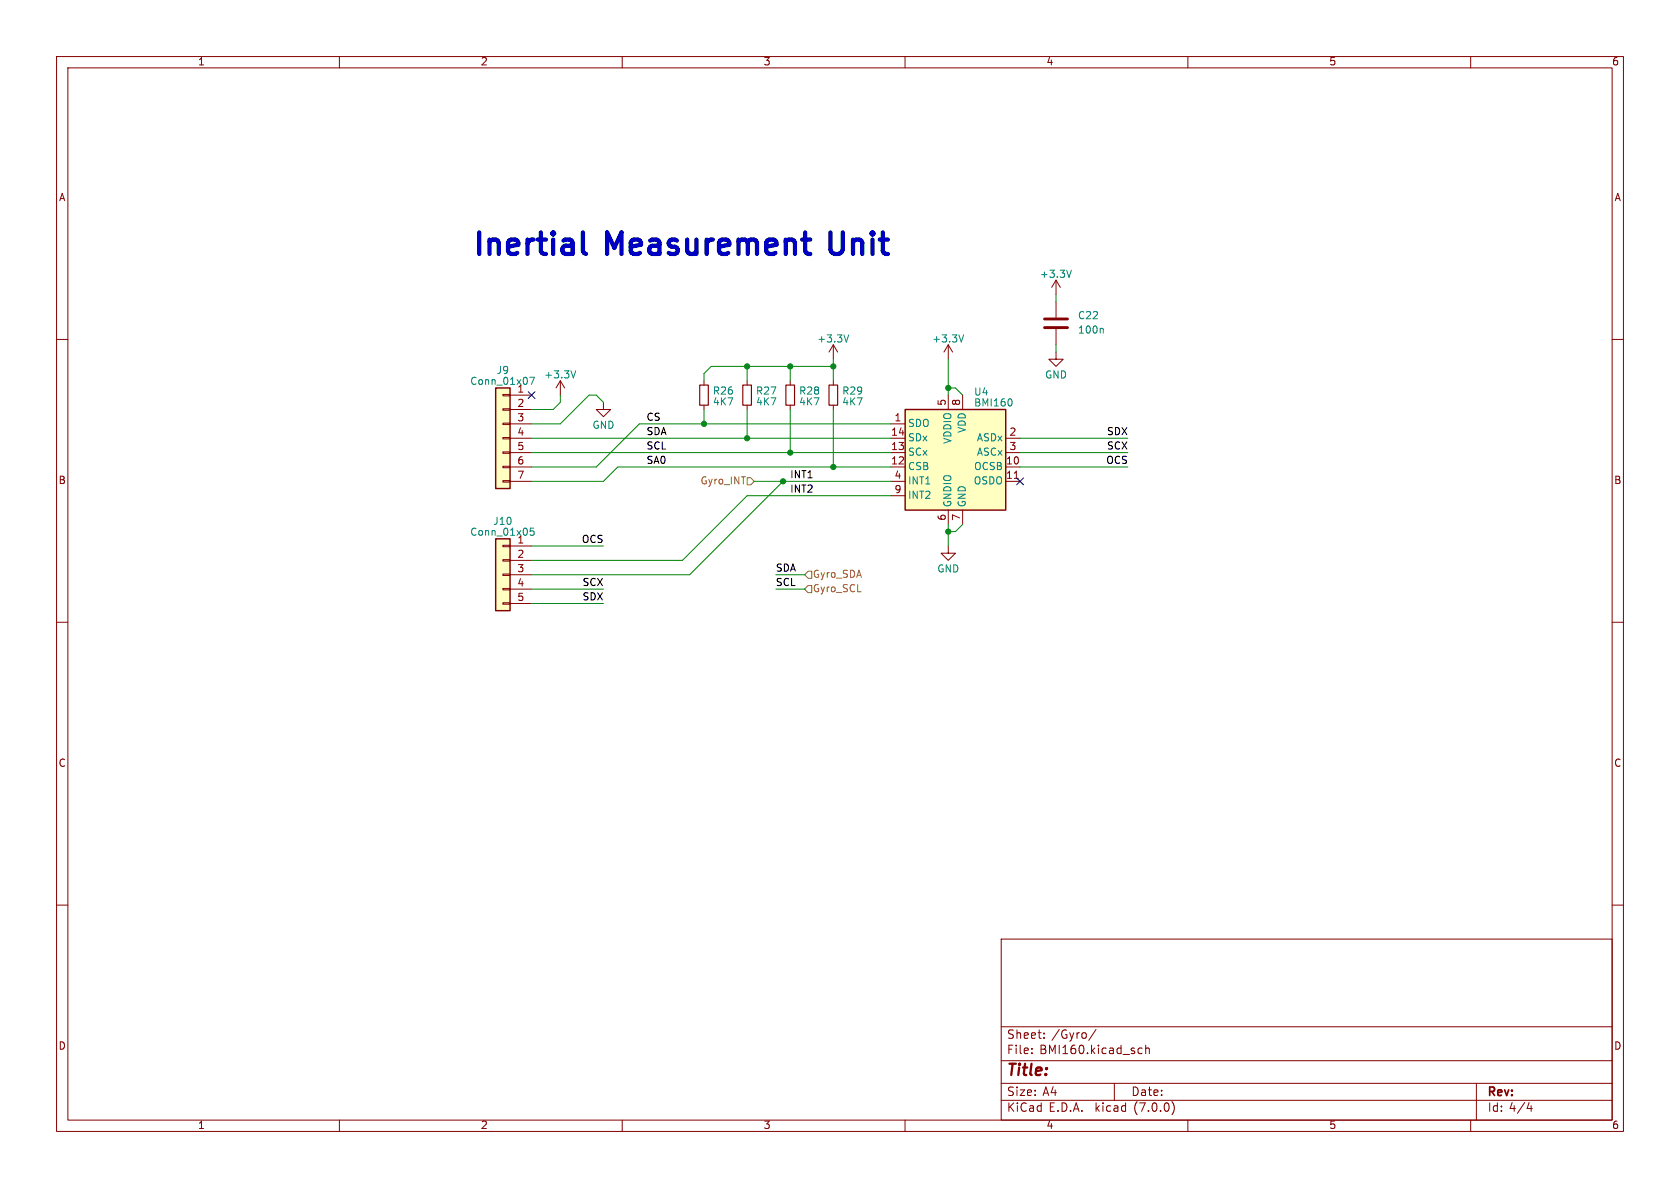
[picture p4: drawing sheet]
<svg xmlns="http://www.w3.org/2000/svg" width="297mm" height="210mm" viewBox="0 0 297 210" stroke-linecap="round" stroke-linejoin="round" font-family="sans-serif">
<g fill="none" stroke="#840000" stroke-width=".18">
<path d="M10 10h277v190h-277zM12 12h273v186h-273zM60 10v2M110 10v2M160 10v2M210 10v2M260 10v2M10 60h2M186.7 49.5l-.8 1.3M186.7 49.5v2.6M186.7 53.3v2.8M186.7 58.2v2.8"/>
<path d="M186.7 49.5l.8 1.3M285 60h2M88.9 79.9h1.3v.2h-1.3zM88.9 77.3h1.3v.3h-1.3zM88.9 74.8h1.3v.3h-1.3zM88.9 72.3h1.3v.2h-1.3zM88.9 69.7h1.3v.3h-1.3zM90.2 74.9h3.8M90.2 77.5h3.8M90.2 69.9h3.8M90.2 72.4h3.8M99.1 67.3l-.8 1.3"/>
<path d="M99.1 67.3v2.6M99.1 67.3l.7 1.3M106.7 71.1v1.3h1.2l-1.2 1.3-1.3-1.3h1.3M124.5 67.3v.8M124.5 71.6v.8M132.1 67.3v.8M132.1 71.6v.8M139.7 67.3v.8M139.7 71.6v.8M147.3 61v2.5M147.3 67.3v.8M147.3 71.6v.8"/>
<path d="M147.3 61l-.7 1.2M147.3 61l.8 1.2M157.5 74.9h2.5M157.5 77.5h2.5M167.6 61l-.7 1.2M167.6 61v2.5M167.6 69.9v2.5M167.6 61l.8 1.2M170.2 69.9v2.5M177.8 77.5h2.5M186.7 62.2v1.3h1.3l-1.3 1.3-1.3-1.3h1.3M88.9 85h1.3v.2h-1.3z"/>
<path d="M88.9 82.4h1.3v.3h-1.3zM88.9 98.9h1.3v.3h-1.3zM88.9 96.4h1.3v.2h-1.3zM90.2 82.6h3.8M90.2 85.1h3.8M90.2 80h3.8M90.2 96.5h3.8M90.2 99.1h3.8M157.5 82.6h2.5M157.5 85.1h2.5M157.5 80h2.5M157.5 87.6h2.5"/>
<path d="M167.6 96.5v1.3h1.3l-1.3 1.3-1.2-1.3h1.2M167.6 90.2v2.5M170.2 90.2v2.5M177.8 82.6h2.5M177.8 85.1h2.5M177.8 80h2.5M179.3 84.6h.7M10 110h2M88.9 106.6h1.3v.2h-1.3zM88.9 104h1.3v.3h-1.3zM88.9 101.5h1.3v.2h-1.3zM90.2 101.6h3.8"/>
<path d="M90.2 104.1h3.8M90.2 106.7h3.8M285 110h2M10 160h2M285 160h2M177 166h108v32h-108zM60 198v2M110 198v2M160 198v2M177 194.5h108M177 191.5h108M177 187.5h108"/>
<path d="M177 181.5h108M182.4 186.1v.2M182.4 185.3v.2M184.6 183.4v.2M184.6 182.6v.2M193.8 182l-1.3 1.9M197 191.5v3M201.3 186.2h.6M201.3 185.3h.6M202.5 185.4l.3-.1h.3l.1 1M202.5 184.8v1.5M207.2 194.7a1.72 1.72 0 0 1 0 2.3"/>
<path d="M210 198v2M260 198v2M261 191.5v6.5M270 196h.9M270.7 195.5v1"/>
</g>
<path d="M150 59.2l-.4 1.3M170.4 59.2l-.5 1.3M189.4 47.8l-.4 1.2M194.9 58l.1 .2v.7M93.6 66.7h.9l-.6 1.3M101.8 65.5l-.4 1.3M178.7 70.6l.2 .4-.2 .7M94.4 93.4h-.6l-.1 .6 .2-.2 .4 .1 .1 .2v.4l-.2 .1-.5-.1" fill="none" stroke="#008484" stroke-width=".18"/>
<g fill="#ffffc2" stroke="#ffffc2" stroke-width=".18">
<path d="M160 72.4h17.8v17.8h-17.8z"/>
<path d="M87.6 68.6h2.6v17.8h-2.6z"/>
<path d="M87.6 95.3h2.6v12.7h-2.6z"/>
</g>
<path d="M87.6 68.6h2.6v17.8h-2.6zM160 72.4h17.8v17.8h-17.8zM87.6 95.3h2.6v12.7h-2.6z" fill="none" stroke="#840000" stroke-width=".25"/>
<path d="M123.7 68.1h1.5v3.5h-1.5zM131.3 68.1h1.5v3.5h-1.5zM138.9 68.1h1.6v3.5h-1.6zM146.6 68.1h1.5v3.5h-1.5z" fill="none" stroke="#840000" stroke-width=".2"/>
<path d="M184.7 57.9h4M184.7 56.4h4" fill="none" stroke="#840000" stroke-width=".51"/>
<path d="M132.1 84.5h.6l.6 .6-.6 .6h-.6zM142.9 103.5h.6v1.3h-.6l-.7-.7zM142.9 101h.6v1.2h-.6l-.7-.6z" fill="none" stroke="#848400" stroke-width=".18"/>
<path d="M103.1 41.1v3.2l.1 .4 .4 .2" fill="none" stroke="#0000c2" stroke-width=".76"/>
<g fill="none" stroke="#008400" stroke-width=".18">
<path d="M186.7 52.1v1.2M94 77.5h63.5M99.1 69.9v1.2l-1.3 1.3h-3.8M106.7 71.1l-1.3-1.2h-1.3l-5 5h-5.1M124.5 72.4v2.5M132.1 64.8v2.5M132.1 72.4v5.1M139.7 64.8v2.5M139.7 72.4v7.6M147.3 64.8h-21.6l-1.2 1.2v1.3M147.3 63.5v3.8M147.3 72.4v10.2"/>
<path d="M157.5 74.9h-44.5l-7.6 7.7h-11.4M167.6 63.5v6.4M167.6 68.6h1.3l1.3 1.3M180.3 77.5h19.1M186.7 61v1.2M94 80h63.5M94 96.5h12.7M133.3 85.1h24.2M138.4 85.1l-16.5 16.5h-27.9M157.5 82.6h-48.3l-2.5 2.5h-12.7M157.5 87.6h-25.4l-11.5 11.5h-26.6M167.6 92.7v3.8"/>
<path d="M170.2 92.7l-1.3 1.3h-1.3M180.3 82.6h19.1M180.3 80h19.1M94 104.1h12.7M94 106.7h12.7M137.2 104.1h5M137.2 101.6h5"/>
</g>
<path d="M93.4 69.2l1.2 1.3M94.6 69.2l-1.2 1.3M179.7 84.5l1.2 1.2M180.9 84.5l-1.2 1.2" fill="none" stroke="#000084" stroke-width=".18"/>
<g fill="#008400" stroke="#008400" stroke-width=".18">
<circle cx="139.7" cy="64.8" r=".46"/>
<circle cx="132.1" cy="64.8" r=".46"/>
<circle cx="139.7" cy="80" r=".46"/>
<circle cx="124.5" cy="74.9" r=".46"/>
<circle cx="132.1" cy="77.5" r=".46"/>
<circle cx="167.6" cy="68.6" r=".46"/>
<circle cx="138.4" cy="85.1" r=".46"/>
<circle cx="167.6" cy="94" r=".46"/>
<circle cx="147.3" cy="64.8" r=".46"/>
<circle cx="147.3" cy="82.6" r=".46"/>
</g>
<g font-size="5.3" fill="#0000c2">
<text x="83.8" y="45.7">Inertial</text>
<text x="107.6" y="45.7">Measurement</text>
<text x="148.2" y="45.7">Unit</text>
</g>
<text font-size="2.8" fill="#840000" x="178" y="190.8">Title:</text>
<g font-size="2.1" fill="#840000">
<text x="178" y="183.9">Sheet:</text>
<text x="185.9" y="183.9">/Gyro/</text>
<text x="178" y="186.6">File:</text>
<text x="183.8" y="186.6">BMI160.kicad_sch</text>
<text x="178" y="196.8">KiCad</text>
<text x="178" y="194">Size:</text>
<text x="184.3" y="194">A4</text>
<text x="185.4" y="196.8">E.D.A.</text>
<text x="193.7" y="196.8">kicad</text>
<text x="200" y="194">Date:</text>
<text x="200.6" y="196.8">(7.0.0)</text>
<text x="263" y="194.2">Rev:</text>
<text x="263" y="196.8">Id: 4/4</text>
</g>
<g font-size="1.8" fill="#840000">
<text x="35" y="11.8">1</text>
<text x="85" y="11.8">2</text>
<text x="135" y="11.8">3</text>
<text x="185" y="11.8">4</text>
<text x="235" y="11.8">5</text>
<text x="285" y="11.8">6</text>
<text x="10.4" y="35.8">A</text>
<text x="285.4" y="35.8">A</text>
<text x="91.4" y="69.6">1</text>
<text x="167.4" y="71.8" transform="rotate(-90 167.4 71.8)">5</text>
<text x="169.9" y="71.8" transform="rotate(-90 169.9 71.8)">8</text>
<text x="91.4" y="72.1">2</text>
<text x="91.4" y="74.7">3</text>
<text x="91.4" y="77.2">4</text>
<text x="157.5" y="77.2">14</text>
<text x="158.1" y="74.7">1</text>
<text x="178.4" y="77.2">2</text>
<text x="91.4" y="79.8">5</text>
<text x="91.4" y="82.3">6</text>
<text x="157.5" y="82.3">12</text>
<text x="157.5" y="79.8">13</text>
<text x="177.8" y="82.3">10</text>
<text x="178.4" y="79.8">3</text>
<text x="10.3" y="85.8">B</text>
<text x="91.4" y="84.8">7</text>
<text x="158.1" y="84.8">4</text>
<text x="158.1" y="87.4">9</text>
<text x="177.8" y="84.8">11</text>
<text x="285.3" y="85.8">B</text>
<text x="167.4" y="92.1" transform="rotate(-90 167.4 92.1)">6</text>
<text x="169.9" y="92.1" transform="rotate(-90 169.9 92.1)">7</text>
<text x="91.4" y="96.3">1</text>
<text x="91.4" y="98.8">2</text>
<text x="91.4" y="101.3">3</text>
<text x="91.4" y="103.9">4</text>
<text x="91.4" y="106.4">5</text>
<text x="10.3" y="135.8">C</text>
<text x="285.3" y="135.8">C</text>
<text x="10.3" y="185.8">D</text>
<text x="285.3" y="185.8">D</text>
<text x="35" y="199.8">1</text>
<text x="85" y="199.8">2</text>
<text x="135" y="199.8">3</text>
<text x="185" y="199.8">4</text>
<text x="235" y="199.8">5</text>
<text x="285" y="199.8">6</text>
</g>
<g font-size="1.8" fill="#008484">
<text x="183.8" y="49.4">+3.3V</text>
<text x="190.5" y="56.7">C22</text>
<text x="190.5" y="59.2">100n</text>
<text x="144.4" y="60.8">+3.3V</text>
<text x="164.7" y="60.8">+3.3V</text>
<text x="83.1" y="68.3">Conn_01x07</text>
<text x="87.7" y="66.4">J9</text>
<text x="96.2" y="67.2">+3.3V</text>
<text x="126" y="70">R26</text>
<text x="126" y="72">4K7</text>
<text x="133.6" y="70">R27</text>
<text x="133.6" y="72">4K7</text>
<text x="141.2" y="70">R28</text>
<text x="141.2" y="72">4K7</text>
<text x="148.8" y="70">R29</text>
<text x="148.8" y="72">4K7</text>
<text x="172.1" y="70.2">U4</text>
<text x="184.7" y="67.2">GND</text>
<text x="104.7" y="76.1">GND</text>
<text x="160.5" y="75.8">SDO</text>
<text x="171" y="76.7" transform="rotate(-90 171 76.7)">VDD</text>
<text x="172.1" y="72.1">BMI160</text>
<text x="160.5" y="83.4">CSB</text>
<text x="160.5" y="80.8">SCx</text>
<text x="160.5" y="78.3">SDx</text>
<text x="168.5" y="78.6" transform="rotate(-90 168.5 78.6)">VDDIO</text>
<text x="172.1" y="83.4">OCSB</text>
<text x="172.6" y="78.3">ASDx</text>
<text x="172.6" y="80.8">ASCx</text>
<text x="160.5" y="85.9">INT1</text>
<text x="160.5" y="88.5">INT2</text>
<text x="168.5" y="89.7" transform="rotate(-90 168.5 89.7)">GNDIO</text>
<text x="171" y="89.7" transform="rotate(-90 171 89.7)">GND</text>
<text x="172" y="85.9">OSDO</text>
<text x="83.1" y="95">Conn_01x05</text>
<text x="87.1" y="93.1">J10</text>
<text x="165.6" y="101.5">GND</text>
</g>
<g font-size="1.8">
<text x="114.3" y="74.6">CS</text>
<text x="114.3" y="77.1">SDA</text>
<text x="195.6" y="77.1">SDX</text>
<text x="114.3" y="82.2">SA0</text>
<text x="114.3" y="79.7">SCL</text>
<text x="195.5" y="82.2">OCS</text>
<text x="195.6" y="79.7">SCX</text>
<text x="139.7" y="84.7">INT1</text>
<text x="139.7" y="87.3">INT2</text>
<text x="102.7" y="96.2">OCS</text>
<text x="137.2" y="101.3">SDA</text>
<text x="102.9" y="106.3">SDX</text>
<text x="102.9" y="103.8">SCX</text>
<text x="137.2" y="103.8">SCL</text>
</g>
<g font-size="1.8" fill="#848400">
<text x="123.7" y="85.9">Gyro_INT</text>
<text x="143.7" y="105">Gyro_SCL</text>
<text x="143.7" y="102.4">Gyro_SDA</text>
</g>
</svg>
